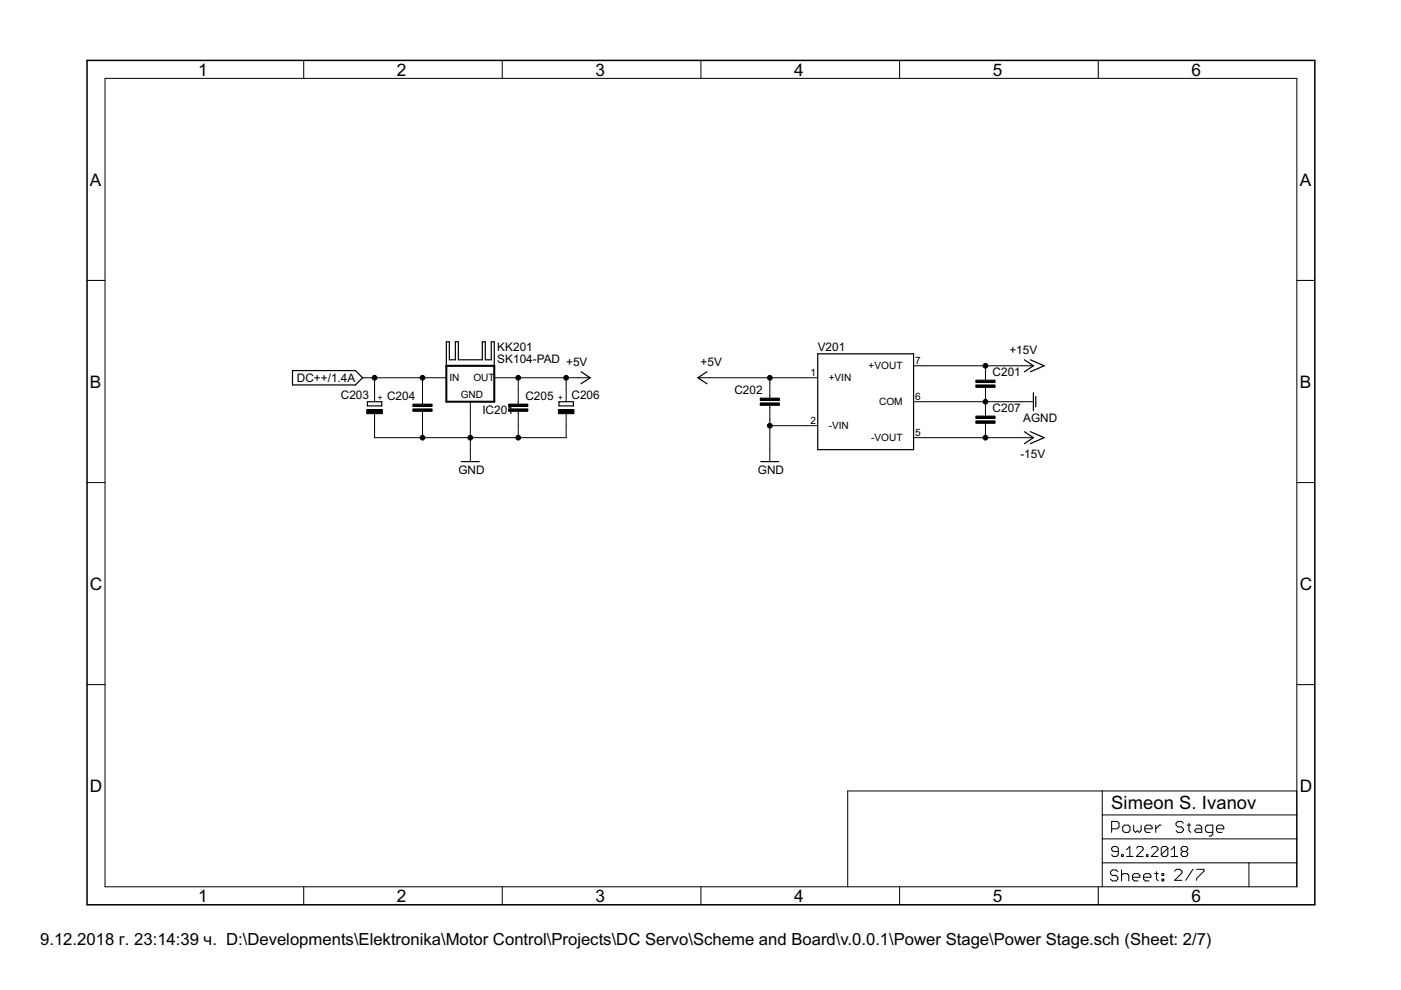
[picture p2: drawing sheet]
<svg xmlns="http://www.w3.org/2000/svg" width="297mm" height="210mm" viewBox="0 0 297 210" stroke-linecap="round" stroke-linejoin="round" font-family="sans-serif">
<g fill="#000" stroke="#000" stroke-width=".25">
<path d="M62 78.6h13.4zM94.6 77.6h10.2zM94.6 72.5v5.1zM95.3 72.5v3.8zM94.6 72.5h.7zM96.5 72.5v3.8zM95.3 76.3h1.2zM97.2 72.5v3.8zM96.5 72.5h.7zM102.3 72.5v3.8zM97.2 76.3h5.1zM102.9 72.5v3.8z"/>
<path d="M102.3 72.5h.6zM104.2 72.5v3.8zM102.9 76.3h1.3zM104.8 72.5v5.1zM104.2 72.5h.6zM173.4 75v20.3zM173.4 75h20.3zM217.2 78.8l1.9-1.2zM218.5 78.8l2.9-1.2zM217.2 76.3l1.9 1.3zM218.5 76.3l2.9 1.3zM62 78.6v3z"/>
<path d="M62 81.6h13.4zM76.9 80.1l-1.5 1.5zM75.4 78.6l1.5 1.5zM77.9 85.2v.9zM77.9 86.1h3zM80.9 85.2v.9zM77.9 85.2h3zM97.8 97.9h3.8zM118.5 86.1h3.1zM118.5 85.2v.9zM118.5 85.2h3.1zM121.6 85.2v.9z"/>
<path d="M123.2 81.4l1.9-1.3zM123.2 78.8l1.9 1.3zM148 80.1l1.9-1.3zM148 80.1l1.9 1.3zM161.3 97.9h3.8zM173.4 95.3h20.3zM193.7 75v20.3zM217.2 94.1l1.9-1.3zM218.5 94.1l2.9-1.3zM217.2 91.5l1.9 1.3zM219.1 83.3v3.8zM219.6 84.1v2.2z"/>
<path d="M218.5 91.5l2.9 1.3z"/>
</g>
<g fill="#000" stroke="#000" stroke-width=".21">
<path d="M22.3 16.6v171.4zM64.4 12.8v3.8zM106.5 12.8v3.8zM148.6 12.8v3.8zM190.7 12.8v3.8zM232.9 12.8v3.8zM22.3 16.6h252.7zM18.5 59.5h3.8zM275 59.5h3.8zM193.7 77.6h2.5zM208.9 77.6v2.5zM196.2 77.6h12.7z"/>
<path d="M216.6 77.6h2.5zM208.9 77.6h7.7zM76.9 80.1h2.5zM79.4 87.7v2.6zM79.4 82.6v2.6zM79.4 90.3v2.5zM79.4 92.8h10.2zM79.4 80.1v2.5zM79.4 80.1h10.2zM89.6 82.6v2.6zM89.6 87.7v2.6zM89.6 85.2v.5z"/>
<path d="M89.6 87.2v.5zM89.6 92.8h10.1zM89.6 90.3v2.5zM89.6 80.1v2.5zM92.1 80.1h2.5zM89.6 80.1h2.5zM94.6 77.6v2.5zM99.7 85.2v2.5zM99.7 95.3v2.6zM99.7 92.8h10.2zM99.7 87.7v5.1zM99.7 92.8v2.5z"/>
<path d="M104.8 77.6v2.5zM104.8 80.1h2.5zM109.9 82.6v2.6zM109.9 87.7v2.6zM109.9 85.2v.5zM109.9 87.2v.5zM109.9 92.8h10.1zM109.9 90.3v2.5zM109.9 80.1v2.5zM107.3 80.1h2.6zM109.9 80.1h10.1zM120 87.7v2.6z"/>
<path d="M120 82.6v2.6zM120 90.3v2.5zM120 80.1v2.5zM122.6 80.1h2.5zM120 80.1h2.6zM148 80.1h2.5zM150.5 80.1h12.7zM163.2 81.4v2.5zM163.2 86.4v2.6zM163.2 83.9v.5zM163.2 85.9v.5zM163.2 95.3v2.6z"/>
<path d="M163.2 89v1.3zM163.2 90.3h7.6zM163.2 90.3v5zM163.2 80.1v1.3zM163.2 80.1h7.6zM170.8 80.1h2.6zM170.8 90.3h2.6zM193.7 85.2h2.5zM193.7 92.8h2.5zM208.9 82.6v2.6zM208.9 80.1v.5zM208.9 82.1v.5z"/>
<path d="M208.9 85.2v2.5zM208.9 90.3v2.5zM208.9 87.7v.5zM208.9 89.7v.6zM196.2 92.8h12.7zM196.2 85.2h12.7zM216.6 92.8h2.5zM216.6 85.2h2.5zM208.9 92.8h7.7zM208.9 85.2h7.7zM18.5 102.3h3.8zM275 102.3h3.8z"/>
<path d="M18.5 145.2h3.8zM275 145.2h3.8zM179.7 167.7h54zM233.7 167.7h41.3zM233.7 177.9h41.3zM233.7 172.8v5.1zM233.7 172.8h41.3zM233.7 167.7v5.1zM235.7 174.2v2.3zM235.7 174.2h1.2zM235.7 179.8v.4zM236 179.5l-.3 .3z"/>
<path d="M236 179.5h.7zM236.9 174.2l.4 .3zM235.7 175.7h1.2zM236.7 179.5l.4 .3zM237.3 174.5v.8zM237.3 175.3l-.4 .4zM238 175.3v.8zM238 176.1l.4 .4zM238.4 176.5h.8zM238 175.3l.4-.4zM239.2 176.5l.4-.4zM238.4 174.9h.8z"/>
<path d="M239.5 179.5v2.1zM239.6 175.3v.8zM239.2 174.9l.4 .4zM240.4 174.9v1.2zM240.4 176.1l.4 .4zM240.8 176.5l.4-.4zM241.2 176.1l.3 .4zM241.3 179.5l-.4 .3zM241.5 176.5l.4-.4zM241.9 174.9v1.2zM241.3 179.5h.7zM242 179.5l.4 .3z"/>
<path d="M242.7 175.3v.8zM242.7 175.3l.4-.4zM242.7 176.1l.4 .4zM243.1 174.9h.8zM243.1 176.5h.8zM243.9 174.9l.4 .4zM244.3 175.3v.4zM242.7 175.7h1.6zM244.5 179.5l-.4 .3zM245 174.9v1.6zM245 175.7l.8-.8zM244.5 179.5h.7z"/>
<path d="M245.2 179.5l.3 .3zM245.8 174.9h.4zM246.5 179.5l-.3 .3zM246.5 179.5h.8zM247.3 179.5l.3 .3zM247.6 179.8v1.4zM249 179.5v2.1zM249.3 174.5v.4zM249.3 174.9l.4 .4zM249.3 174.5l.4-.3zM249.7 175.3h.8zM249.3 176.1l.4 .4z"/>
<path d="M250.8 179.5l-.4 .3zM249.7 174.2h.8zM250.5 175.3l.4 .4zM249.7 176.5h.8zM250.8 179.5h.7zM250.5 174.2l.4 .3zM250.9 175.7v.4zM250.9 176.1l-.4 .4zM251.5 179.5l.3 .3zM251.7 174.9h.8zM251.8 179.8v.4zM252.1 174.5v1.6z"/>
<path d="M252.1 176.1l.4 .4zM253.2 176.1l.4-.4zM253.6 174.9h.8zM253.2 176.1l.4 .4zM253.6 175.7h1.2zM254.4 174.9l.4 .4zM254.8 175.3v1.2zM253.6 176.5h1.2zM255.6 175.3v.8zM255.6 176.1l.4 .4zM255.6 175.3l.4-.4zM256 176.5h1.1z"/>
<path d="M256.3 177.3h.5zM256.8 177.3l.3-.4zM257.1 174.9v2zM256 174.9h1.1zM257.9 175.3v.8zM257.9 175.3l.4-.4zM257.9 176.1l.4 .4zM258.3 174.9h.8zM258.3 176.5h.8zM259.1 174.9l.4 .4zM259.5 175.3v.4zM257.9 175.7h1.6z"/>
<path d="M275 172.8v5.1zM275 167.7v5.1zM22.3 188h252.7zM64.4 188v3.8zM106.5 188v3.8zM148.6 188v3.8zM179.7 167.7v20.3zM190.7 188v3.8zM232.9 188v3.8zM233.7 182.9v5.1zM233.7 177.9v5zM235.4 184.8v.4z"/>
<path d="M235.4 185.2l.4 .4zM235.7 181.2l.3 .4zM235.7 180.2l.3 .3zM235.4 184.8l.4-.4zM235.8 185.6h.8zM235.4 186.4l.4 .4zM236 181.6h.7zM236 180.5h1.1zM235.8 184.4h.8zM236.6 185.6l.4 .4zM235.8 186.8h.8zM237.1 181.2l-.4 .4z"/>
<path d="M236.6 184.4l.4 .4zM237 186v.4zM237 186.4l-.4 .4zM237.1 179.8v1.4zM237.8 181.2v.4zM237.8 181.2h.3zM237.8 184.4v2.4zM237.8 185.6l.4-.4zM238.1 181.2v.4zM237.8 181.6h.3zM238.2 185.2h.8zM238.8 180.2l.7-.7z"/>
<path d="M238.8 181.6h1.4zM239 185.2l.3 .4zM239.3 185.6v1.2zM240.1 185.6v.8zM240.1 185.6l.4-.4zM240.1 186.4l.4 .4zM240.5 185.2h.8zM240.9 181.6l1.5-1.4zM240.5 186.8h.8zM241.3 185.2l.4 .4zM241.7 185.6v.4zM240.1 186h1.6z"/>
<path d="M240.9 181.6h1.5zM242.4 179.8v.4zM242.5 185.6v.8zM242.5 185.6l.3-.4zM242.5 186.4l.3 .4zM242.8 185.2h.8zM243.1 181.2v.4zM243.1 181.2h.3zM243.4 181.2v.4zM243.1 181.6h.3zM242.8 186.8h.8zM243.6 185.2l.4 .4z"/>
<path d="M244 185.6v.4zM242.5 186h1.5zM244.1 181.6l1.4-1.4zM244.8 185.2h.8zM245.2 184.8v1.6zM245.2 186.4l.4 .4zM244.1 181.6h1.4zM245.5 179.8v.4zM246.2 179.8v1.4zM246.2 181.2l1.4-1.4zM246.4 185.2h.3zM246.4 185.2v.4z"/>
<path d="M246.4 186.4h.3zM246.4 186.4v.4zM246.2 181.2l.3 .4zM246.7 185.2v.4zM246.4 185.6h.3zM246.7 186.4v.4zM246.4 186.8h.3zM246.5 181.6h.8zM247.6 181.2l-.3 .4zM248.3 180.2l.7-.7zM248.3 181.6h1.4zM249 186.6l1.6-1.5z"/>
<path d="M249 184.7l.4-.4zM249.4 184.3h.8zM250.4 180.9v.3zM250.8 180.5l-.4 .4zM250.4 179.8v.4zM249 186.6h1.6zM250.6 184.7v.4zM250.2 184.3l.4 .4zM250.4 181.2l.4 .4zM250.4 180.2l.4 .3zM250.8 180.5h.7zM252.9 184.3l-1.5 2.3z"/>
<path d="M251.5 180.5l.3 .4zM250.8 181.6h.7zM251.8 180.2l-.3 .3zM251.8 180.9v.3zM251.8 181.2l-.3 .4zM253.7 184.3h1.6zM253.7 186.3v.3zM255.3 184.3v.4zM255.3 184.7l-1.6 1.6zM264.8 182.9v5.1zM264.8 182.9h10.2zM233.7 182.9h31.1z"/>
<path d="M275 182.9v5.1zM275 177.9v5zM275 16.6v171.4z"/>
<circle cx="208.9" cy="77.6" r=".51"/>
<circle cx="79.4" cy="80.1" r=".51"/>
<circle cx="89.6" cy="80.1" r=".51"/>
<circle cx="89.6" cy="92.8" r=".51"/>
<circle cx="99.7" cy="92.8" r=".51"/>
<circle cx="109.9" cy="80.1" r=".51"/>
<circle cx="109.9" cy="92.8" r=".51"/>
<circle cx="120" cy="80.1" r=".51"/>
<circle cx="163.2" cy="80.1" r=".51"/>
<circle cx="163.2" cy="90.3" r=".51"/>
<circle cx="208.9" cy="85.2" r=".51"/>
<circle cx="208.9" cy="92.8" r=".51"/>
</g>
<path d="M18.5 12.8v179zM18.5 12.8h260.3zM18.5 191.8h260.3zM278.8 12.8v179z" fill="#000" stroke="#000" stroke-width=".32"/>
<path d="M77.8 86.8h3.3v.9h-3.3zM87.5 86.7h4.1v.5h-4.1zM87.5 85.7h4.1v.5h-4.1zM107.8 86.7h4.1v.5h-4.1zM107.8 85.7h4.1v.5h-4.1zM118.4 86.8h3.3v.9h-3.3zM161.2 85.4h4v.5h-4zM161.2 84.4h4v.5h-4zM206.9 81.6h4.1v.5h-4.1zM206.9 80.6h4.1v.5h-4.1zM206.9 89.2h4.1v.5h-4.1zM206.9 88.2h4.1v.5h-4.1z" fill="#000" stroke="#000" stroke-width=".21"/>
<path d="M94.6 77.6v7.6zM94.6 77.6h10.2zM94.6 85.2h10.2zM104.8 77.6v7.6z" fill="#000" stroke="#000" stroke-width=".42"/>
<text font-size="4.4" x="235.6" y="171.5">Simeon S. Ivanov</text>
<g font-size="4.1">
<text x="42" y="16">1</text>
<text x="84.1" y="16">2</text>
<text x="126.3" y="16">3</text>
<text x="168.4" y="16">4</text>
<text x="210.5" y="16">5</text>
<text x="252.6" y="16">6</text>
<text x="19.1" y="39.3">A</text>
<text x="275.6" y="39.3">A</text>
<text x="19.1" y="82.2">B</text>
<text x="275.6" y="82.2">B</text>
<text x="19.1" y="125">C</text>
<text x="275.6" y="125">C</text>
<text x="19.1" y="167.9">D</text>
<text x="275.6" y="167.9">D</text>
<text x="42" y="191.2">1</text>
<text x="84.1" y="191.2">2</text>
<text x="126.3" y="191.2">3</text>
<text x="168.4" y="191.2">4</text>
<text x="210.5" y="191.2">5</text>
<text x="252.6" y="191.2">6</text>
</g>
<text font-size="4" x="8.5" y="200.4">9.12.2018 г. 23:14:39 ч. D:\Developments\Elektronika\Motor Control\Projects\DC Servo\Scheme and Board\v.0.0.1\Power Stage\Power Stage.sch (Sheet: 2/7)</text>
<g font-size="2.8">
<text x="105.4" y="76.9">SK104-PAD +5V</text>
<text x="105.4" y="74.4">KK201</text>
<text x="148.5" y="77.6">+5V</text>
<text x="173.4" y="74.4">V201</text>
<text x="214" y="75">+15V</text>
<text x="63" y="81">DC++/1.4A</text>
<text x="155.7" y="83.5">C202</text>
<text x="210.5" y="79.7">C201</text>
<text x="72.3" y="84.7">C203</text>
<text x="82.1" y="84.8">C204</text>
<text x="102.3" y="87.7">IC201</text>
<text x="111.4" y="84.8">C205</text>
<text x="121.2" y="84.7">C206</text>
<text x="210.5" y="87.3">C207</text>
<text x="216.9" y="89.5">AGND</text>
<text x="97.2" y="100.4">GND</text>
<text x="160.7" y="100.4">GND</text>
<text x="216.3" y="97.1">-15V</text>
</g>
<g font-size="2.4">
<text x="194" y="77.2">7</text>
<text x="95.3" y="80.7">IN</text>
<text x="100.4" y="80.7">OUT</text>
<text x="171.8" y="79.7">1</text>
<text x="175.7" y="80.9">+VIN</text>
<text x="184.2" y="78.3">+VOUT</text>
<text x="97.7" y="84.4">GND</text>
<text x="171.8" y="89.9">2</text>
<text x="186.4" y="85.9">COM</text>
<text x="194" y="84.8">6</text>
<text x="175.7" y="91">-VIN</text>
<text x="184.7" y="93.6">-VOUT</text>
<text x="194" y="92.4">5</text>
</g>
<g font-size="2">
<text x="81.3" y="84.8" transform="rotate(-90 81.3 84.8)">+</text>
<text x="119.5" y="84.8" transform="rotate(-90 119.5 84.8)">+</text>
</g>
</svg>
